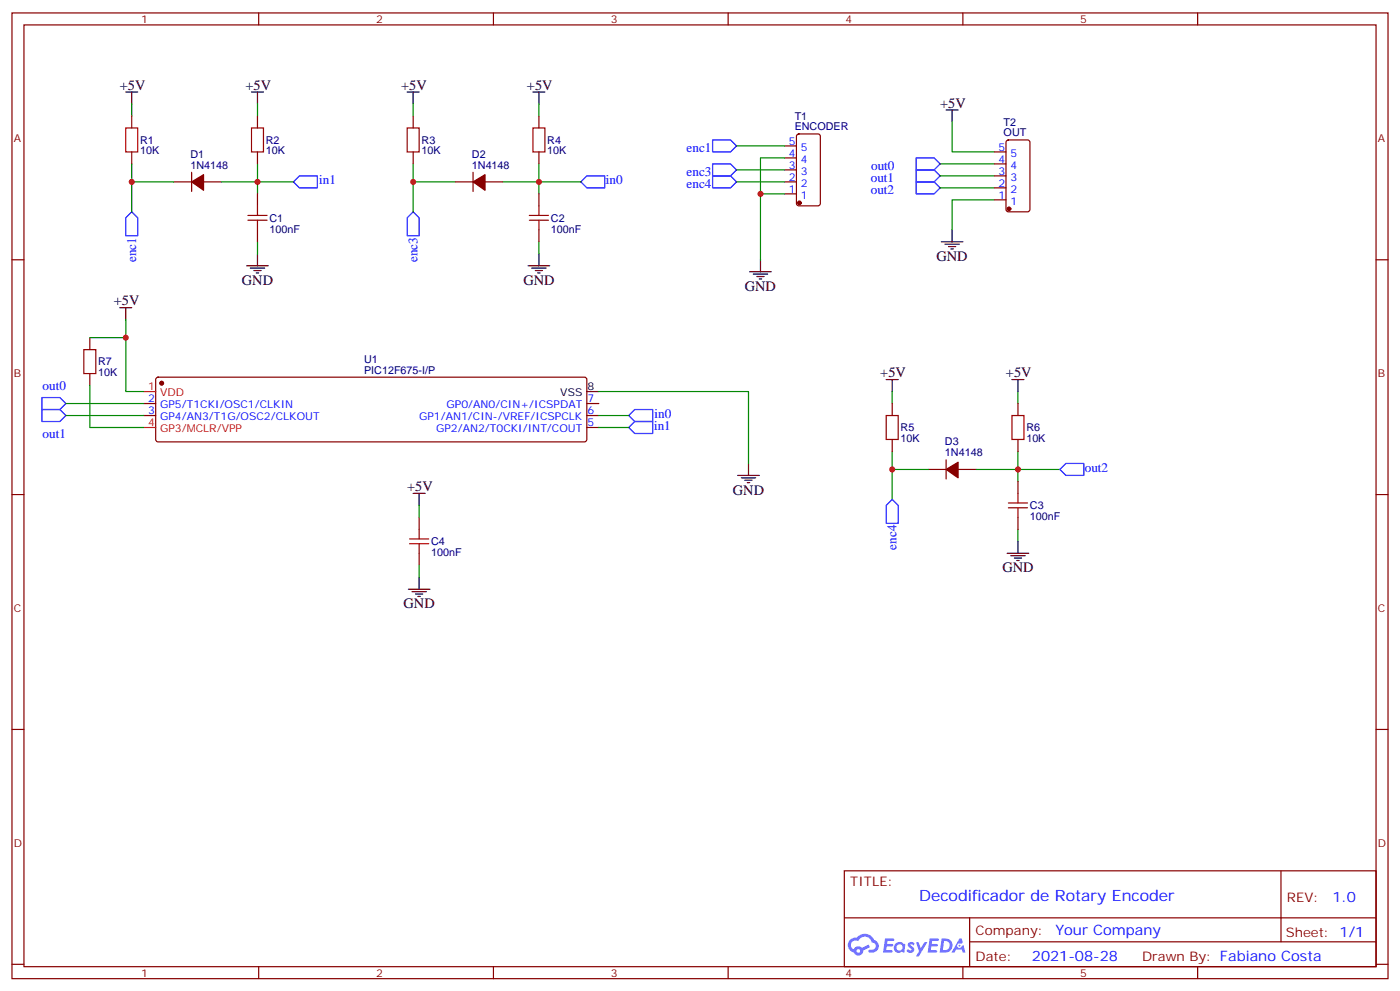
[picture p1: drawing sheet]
<svg xmlns="http://www.w3.org/2000/svg" width="412mm" height="292mm" viewBox="0 0 412 292" stroke-linecap="round" stroke-linejoin="round" font-family="sans-serif">
<g fill="none" stroke="#870000" stroke-width=".35">
<path d="M3.5 3.8h405.4v284.3h-405.4zM7.1 7.3h398.2v277.3h-398.2zM76.2 3.8v3.5M145.3 3.8v3.5M214.5 3.8v3.5M283.6 3.8v3.5M352.8 3.8v3.5M3.5 76.5h3.6M405.3 76.5h3.6M3.5 145.6h3.6M405.3 145.6h3.6M3.5 214.8h3.6"/>
<path d="M405.3 214.8h3.6M248.7 256.4h156.6v28.2h-156.6zM377.3 256.4v20.9M248.7 270.2h156.5M285.6 277.3h119.6M285.6 270.2v14.2M3.5 283.9h3.6M76.2 284.6v3.5M145.3 284.6v3.5M214.5 284.6v3.5M283.6 284.6v3.5M352.8 284.6v3.5"/>
<path d="M405.3 283.9h3.6"/>
</g>
<g fill="#5487ff">
<path d="M267.7 277.6a1.22 1.22 0 0 1 1.7 .2l-.4 .6a.47 .47 0 0 0-.3-.4 .47 .47 0 0 0-.5 .2l.1 .2a1.14 1.14 0 0 1 .8 1.8 1.14 1.14 0 0 1-1.9 0l-.2-.2 .5-.6 .7 .5a.29 .29 0 0 0 .3-.3 .29 .29 0 0 0-.2-.3 1.04 1.04 0 0 1-.6-1.7z"/>
<path d="M260.7 276.3h2.4l.3 .2-.2 .5-1.8 .1-.1 .8h1.5l.3 .4-.3 .4h-1.6l-.2 1.1h1.7l.2 .3-.2 .3-2.6 .1z"/>
<path d="M273.8 276.3h2.4l.3 .2-.1 .5-1.8 .1-.2 .8h1.6l.3 .4-.4 .4h-1.6l-.1 1.1h1.7l.2 .3-.2 .3-2.6 .1z"/>
<path d="M282.6 276.3h.7l.3 1.3-.6 .3a.69 .69 0 0 0-1 .3 .69 .69 0 0 0 .4 .9 .69 .69 0 0 0 .9-.6l.5-.2 .6 2.2h-.8l-.2-.9h-1.8l-.5 .9h-.8z"/>
<path d="M269.8 277.4h.8l.6 1.8 1.1-1.8h.9l-2.6 4.2h-.8l.9-1.5z"/>
<path d="M277.4 276.3l-.6 4.2h1.3a2.11 2.11 0 0 0 2.5-2.1 2.11 2.11 0 0 0-2.5-2.1zM278.1 277.1a1.39 1.39 0 0 1 1.7 1.4 1.39 1.39 0 0 1-1.8 1.3h-.3z"/>
<path d="M263.7 277.9a1.54 1.54 0 0 0-.1 2.2 1.54 1.54 0 0 0 2.2 .1l.6 .3 .3-2.3-.2-.3h-.4a1.49 1.49 0 0 0-2.4 0zM264 278.9a.94 .94 0 0 1 1.8 0 .94 .94 0 0 1-1.8 0z"/>
<path d="M250.4 276.7a2.18 2.18 0 0 0 1.1 3.7 1.44 1.44 0 0 0 1.6 .9 1.44 1.44 0 0 0 1.2-1.4l2-1.1-.5-.7-1.9 1a1.47 1.47 0 0 0-2.4 .4 1.39 1.39 0 0 1-.7-1.9 1.39 1.39 0 0 1 2-.5 2.12 2.12 0 0 1 2.2-1.3 2.12 2.12 0 0 1 1.9 1.7 1.14 1.14 0 0 1 1.1 1.4 1.14 1.14 0 0 1-1.7 .7 .43 .43 0 0 0-.5 .4 .43 .43 0 0 0 .4 .5 1.98 1.98 0 0 0 2.5-1.2 1.98 1.98 0 0 0-1.2-2.6 3.1 3.1 0 0 0-5.3-.6l-.9 .1zM252.3 280a.55 .55 0 0 1 1.1 0 .55 .55 0 0 1-1.1 0z"/>
<circle cx="282.6" cy="278.4" r=".26"/>
</g>
<g fill="none" stroke="#000" stroke-width=".35">
<path d="M37 27.1h3.6M38.8 27.1v3.5M74.1 27.1h3.5M75.8 27.1v3.5M119.9 27.1h3.6M121.7 27.1v3.5M157 27.1h3.5M158.7 27.1v3.5M278.7 32.4h3.5M280.5 32.4v3.5M72.7 78.2h6.3M73.7 79h4.3"/>
<path d="M74.8 79.7h2.1M75.8 74.7v3.5M155.6 78.2h6.3M156.6 79h4.3M157.7 79.7h2.1M158.7 74.7v3.5M224 76.5v3.5M277.3 71.2h6.3M278.3 71.9h4.3M279.4 72.6h2.1M280.1 73.3h.7M280.5 67.7v3.5"/>
<path d="M35.3 90.6h3.5M37 90.6v3.5M75.5 80.4h.7M158.4 80.4h.7M220.8 80h6.4M221.9 80.7h4.2M223 81.4h2.1M223.7 82.1h.7M172.9 115.3h3.5M261.1 111.8h3.5M262.8 111.8v3.5M298.1 111.8h3.5"/>
<path d="M299.9 111.8v3.5M217.3 140h6.4M220.5 136.5v3.5M121.7 145.3h3.5M123.5 145.3v3.5M218.4 140.7h4.2M219.4 141.4h2.1M220.1 142.1h.7M299.9 159.4v3.5M120.3 173.5h6.3M121.4 174.2h4.2M122.4 174.9h2.1"/>
<path d="M123.1 175.6h.7M123.5 170v3.5M296.7 162.9h6.3M297.7 163.6h4.3M298.8 164.3h2.1M299.5 165h.7"/>
</g>
<g fill="none" stroke="#008700" stroke-width=".35">
<path d="M38.8 30.6v3.5M75.8 30.6v3.5M121.7 30.6v3.5M158.7 30.6v3.5M280.5 35.9v8.8h12.3M38.8 48.3v14.1M38.8 53.6h12.4M65.3 53.6h21.1M75.8 48.3v8.8M121.7 48.3v14.1M121.7 53.6h12.4M148.2 53.6h22.9"/>
<path d="M158.7 48.3v8.8M217 43h14.1M217 50h14.1M217 53.6h14.1M224 57.1h7.1M231.1 46.5h-7.1v30M276.9 48.3h15.9M276.9 51.8h15.9M276.9 55.3h15.9M292.8 58.8h-12.3v8.9M75.8 71.2v3.5M158.7 71.2v3.5"/>
<path d="M26.5 99.4h10.5M37 94.1v21.2h5.3M19.4 118.8h22.9M26.5 113.5v12.4h15.8M176.4 115.3h44.1v21.2M262.8 115.3v3.5M299.9 115.3v3.5M19.4 122.3h22.9M176.4 122.3h8.8M176.4 125.9h8.8M262.8 132.9v14.1M262.8 138.2h10.6"/>
<path d="M287.5 138.2h24.7M299.9 132.9v8.8M123.5 148.8v3.5M299.9 155.9v3.5M123.5 166.4v3.6"/>
</g>
<g fill="#870000" stroke="#870000" stroke-width=".35">
<path d="M56.4 53.6l3.6-2.2v4.6z"/>
<path d="M139.3 53.6l3.6-2.2v4.6z"/>
<path d="M278.7 138.2l3.5-2.1v4.6z"/>
<circle cx="47.6" cy="112.8" r=".53"/>
<circle cx="235.5" cy="59.7" r=".53"/>
<circle cx="297.2" cy="61.5" r=".53"/>
</g>
<g fill="none" stroke="#870000" stroke-width=".35">
<path d="M38.8 34.1v3.6M75.8 34.1v3.6M121.7 34.1v3.6M158.7 34.1v3.6M234.8 39.6l.5-.2h5.6l.7 .5 .1 20-.5 .7h-5.9l-.6-.5-.1-20zM38.8 44.7v3.6M51.2 53.6h5.2M56.4 50.7v5.7M60 53.6h5.3M75.8 44.7v3.6M75.8 57.1v3.5M121.7 44.7v3.6"/>
<path d="M134.1 53.6h5.2M139.3 50.7v5.7M142.9 53.6h5.3M158.7 44.7v3.6M158.7 57.1v3.5M231.1 57.1h3.5M231.1 53.6h3.5M231.1 50h3.5M231.1 46.5h3.5M231.1 43h3.5M292.8 58.8h3.5M292.8 55.3h3.5"/>
<path d="M292.8 51.8h3.5M292.8 48.3h3.5M292.8 44.7h3.5M296.6 41.4l.4-.2h5.7l.6 .4 .1 20.1-.5 .6-5.9 .1-.6-.5-.1-20zM75.8 67.7v3.5M158.7 67.7v3.5M26.5 99.4v3.5M26.5 110v3.5M42.3 118.8h3.6M46.1 111.3l.5-.2h125.6l.5 .2 .2 .5v17.6l-.3 .5-.4 .2h-125.6l-.5-.2-.2-.5v-17.6zM172.9 118.8h3.5M262.8 118.8v3.5"/>
<path d="M299.9 118.8v3.5M42.3 122.3h3.6M172.9 122.3h3.5M172.9 125.9h3.5M262.8 129.4v3.5M273.4 138.2h5.3M278.7 135.4v5.6M282.2 138.2h5.3M299.9 129.4v3.5M123.5 152.3v3.6M299.9 141.7v3.6M299.9 152.3v3.6"/>
<path d="M123.5 162.9v3.5"/>
</g>
<path d="M42.3 115.3h3.6M42.3 125.9h3.6" fill="none" stroke="#f00" stroke-width=".35"/>
<g fill="none" stroke="#00f" stroke-width=".35">
<path d="M86.4 53.6l1.8-1.8h5.3v3.5h-5.3zM171.1 53.6l1.8-1.8h5.3v3.5h-5.3zM209.9 41.2h5.3l1.8 1.8-1.8 1.7h-5.3zM209.9 48.3h5.3l1.8 1.7-1.8 1.8h-5.3zM209.9 51.8h5.3l1.8 1.8-1.8 1.7h-5.3zM269.9 50h5.3l1.7 1.8-1.7 1.8h-5.3zM269.9 46.5h5.3l1.7 1.8-1.7 1.7h-5.3zM269.9 53.6h5.3l1.7 1.7-1.7 1.8h-5.3zM38.8 62.4l1.8 1.7v5.3h-3.6v-5.3zM119.9 64.1l1.8-1.7 1.8 1.7v5.3h-3.6zM12.3 117.1h5.3l1.8 1.7-1.8 1.8h-5.3zM12.3 120.6h5.3l1.8 1.7-1.8 1.8h-5.3z"/>
<path d="M185.2 125.9l1.8-1.8h5.3v3.5h-5.3zM185.2 122.3l1.8-1.7h5.3v3.5h-5.3zM314 136.5h5.3v3.5h-5.3l-1.8-1.8zM262.8 147l1.8 1.8v5.3h-3.5v-5.3z"/>
</g>
<g fill="none" stroke="#a10000" stroke-width=".35">
<path d="M37 37.7h3.6v7h-3.6zM74.1 37.7h3.5v7h-3.5zM119.9 37.7h3.6v7h-3.6zM157 37.7h3.5v7h-3.5zM73 63.4h5.7M73 64.8h5.7M75.8 60.6v2.8M75.8 64.8v2.9M155.9 63.4h5.7M155.9 64.8h5.7M158.7 60.6v2.8M158.7 64.8v2.9"/>
<path d="M24.7 102.9h3.5v7.1h-3.5zM261.1 122.3h3.5v7.1h-3.5zM298.1 122.3h3.5v7.1h-3.5zM120.6 158.7h5.7M123.5 155.9v2.8M297 148.1h5.7M297 149.5h5.7M299.9 145.3v2.8M299.9 149.5v2.8M120.6 160.1h5.7M123.5 160.1v2.8"/>
</g>
<g fill="#c00">
<circle cx="75.8" cy="53.6" r=".88"/>
<circle cx="158.8" cy="53.6" r=".88"/>
<circle cx="299.9" cy="138.2" r=".88"/>
<circle cx="224" cy="57.1" r=".88"/>
<circle cx="38.8" cy="53.6" r=".88"/>
<circle cx="121.7" cy="53.6" r=".88"/>
<circle cx="262.8" cy="138.2" r=".88"/>
<circle cx="37" cy="99.4" r=".88"/>
</g>
<text font-size="4.6" fill="#00f" x="270.8" y="265.4">Decodificador de Rotary Encoder</text>
<g font-size="4.2">
<text x="35.3" y="26.4">+5V</text>
<text x="72.3" y="26.4">+5V</text>
<text x="118.2" y="26.4">+5V</text>
<text x="155.2" y="26.4">+5V</text>
<text x="276.9" y="31.7">+5V</text>
<text x="275.9" y="76.8">GND</text>
<text x="71.3" y="83.9">GND</text>
<text x="154.2" y="83.9">GND</text>
<text x="33.5" y="89.9">+5V</text>
<text x="219.4" y="85.7">GND</text>
<text x="259.3" y="111.1">+5V</text>
<text x="296.3" y="111.1">+5V</text>
<text x="119.9" y="144.6">+5V</text>
<text x="215.9" y="145.6">GND</text>
<text x="295.3" y="168.6">GND</text>
<text x="118.9" y="179.1">GND</text>
</g>
<g font-size="4.2" fill="#00f">
<text x="392.5" y="265.7">1.0</text>
<text x="310.9" y="275.2">Your Company</text>
<text x="304" y="283">2021-08-28</text>
</g>
<g font-size="3.9" fill="#00f">
<text x="202.3" y="44.7">enc1</text>
<text x="202.3" y="51.8">enc3</text>
<text x="256.5" y="53.6">out1</text>
<text x="256.6" y="50.1">out0</text>
<text x="94" y="54.3">in1</text>
<text x="178.4" y="54.3">in0</text>
<text x="202.3" y="55.3">enc4</text>
<text x="256.5" y="57.1">out2</text>
<text x="40.1" y="77.2" transform="rotate(-90 40.1 77.2)">enc1</text>
<text x="122.9" y="77.1" transform="rotate(-90 122.9 77.1)">enc3</text>
<text x="12.5" y="114.8">out0</text>
<text x="192.8" y="123.1">in0</text>
<text x="12.5" y="128.9">out1</text>
<text x="192.7" y="126.6">in1</text>
<text x="319.6" y="138.9">out2</text>
<text x="264.1" y="161.8" transform="rotate(-90 264.1 161.8)">enc4</text>
</g>
<g font-size="3.9" fill="#800">
<text x="250.5" y="261">TITLE:</text>
<text x="379.1" y="265.7">REV:</text>
<text x="287.4" y="275.2">Company:</text>
<text x="378.7" y="275.8">Sheet: 1/1</text>
<text x="287.4" y="282.9">Date:</text>
<text x="336.4" y="282.9">Drawn By: Fabiano Costa</text>
</g>
<g font-size="3.2" fill="#800">
<text x="41.6" y="6.8">1</text>
<text x="110.8" y="6.8">2</text>
<text x="179.9" y="6.8">3</text>
<text x="249.1" y="6.8">4</text>
<text x="318.2" y="6.8">5</text>
<text x="4.1" y="41.9">A</text>
<text x="405.9" y="41.9">A</text>
<text x="4.1" y="111.1">B</text>
<text x="405.9" y="111.1">B</text>
<text x="4.1" y="180.2">C</text>
<text x="405.9" y="180.2">C</text>
<text x="4.1" y="249.3">D</text>
<text x="405.9" y="249.3">D</text>
<text x="41.6" y="287.6">1</text>
<text x="110.8" y="287.6">2</text>
<text x="179.9" y="287.6">3</text>
<text x="249.1" y="287.6">4</text>
<text x="318.2" y="287.6">5</text>
</g>
<g font-size="3.2" fill="#000080">
<text x="234.1" y="35.2">T1</text>
<text x="234.1" y="38.4">ENCODER</text>
<text x="295.6" y="40.1">OUT</text>
<text x="295.6" y="37">T2</text>
<text x="41.3" y="45.4">10K</text>
<text x="41.3" y="42.3">R1</text>
<text x="56.1" y="46.5">D1</text>
<text x="78.3" y="45.4">10K</text>
<text x="78.3" y="42.3">R2</text>
<text x="124.2" y="45.4">10K</text>
<text x="124.2" y="42.3">R3</text>
<text x="139" y="46.5">D2</text>
<text x="161.2" y="45.4">10K</text>
<text x="161.2" y="42.3">R4</text>
<text x="56.1" y="49.7">1N4148</text>
<text x="139" y="49.7">1N4148</text>
<text x="79.4" y="65.3">C1</text>
<text x="162.3" y="65.3">C2</text>
<text x="79.4" y="68.5">100nF</text>
<text x="162.3" y="68.5">100nF</text>
<text x="28.9" y="107.5">R7</text>
<text x="107.3" y="106.8">U1</text>
<text x="28.9" y="110.7">10K</text>
<text x="107.3" y="110">PIC12F675-I/P</text>
<text x="265.3" y="130.1">10K</text>
<text x="265.3" y="126.9">R5</text>
<text x="278.4" y="131.2">D3</text>
<text x="302.3" y="130.1">10K</text>
<text x="302.3" y="126.9">R6</text>
<text x="278.4" y="134.3">1N4148</text>
<text x="303.4" y="149.9">C3</text>
<text x="303.4" y="153.1">100nF</text>
<text x="127" y="160.5">C4</text>
<text x="127" y="163.7">100nF</text>
</g>
<g font-size="3.2" fill="#00f">
<text x="232.4" y="46.1">4</text>
<text x="232.4" y="42.6">5</text>
<text x="235.9" y="47.9">4</text>
<text x="235.9" y="44.4">5</text>
<text x="294.1" y="47.9">4</text>
<text x="294.1" y="44.4">5</text>
<text x="297.6" y="46.1">5</text>
<text x="232.4" y="53.2">2</text>
<text x="232.4" y="49.7">3</text>
<text x="235.9" y="51.4">3</text>
<text x="294.1" y="51.4">3</text>
<text x="297.6" y="53.2">3</text>
<text x="297.6" y="49.7">4</text>
<text x="232.4" y="56.7">1</text>
<text x="235.9" y="58.5">1</text>
<text x="235.9" y="55">2</text>
<text x="294.1" y="58.5">1</text>
<text x="294.1" y="55">2</text>
<text x="297.6" y="56.7">2</text>
<text x="297.6" y="60.3">1</text>
<text x="43.7" y="118.5">2</text>
<text x="173" y="118.5">7</text>
<text x="43.7" y="122">3</text>
<text x="47.2" y="120.2">GP5/T1CKI/OSC1/CLKIN</text>
<text x="47.2" y="123.8">GP4/AN3/T1G/OSC2/CLKOUT</text>
<text x="123.5" y="123.8">GP1/AN1/CIN-/VREF/ICSPCLK</text>
<text x="131.6" y="120.2">GP0/AN0/CIN+/ICSPDAT</text>
<text x="173" y="125.5">5</text>
<text x="173" y="122">6</text>
<text x="128.5" y="127.3">GP2/AN2/T0CKI/INT/COUT</text>
</g>
<g font-size="3.2" fill="#f00">
<text x="43.7" y="114.9">1</text>
<text x="47.2" y="116.7">VDD</text>
<text x="43.7" y="125.5">4</text>
<text x="47.2" y="127.3">GP3/MCLR/VPP</text>
</g>
<g font-size="3.2">
<text x="165.1" y="116.7">VSS</text>
<text x="173" y="114.9">8</text>
</g>
</svg>
